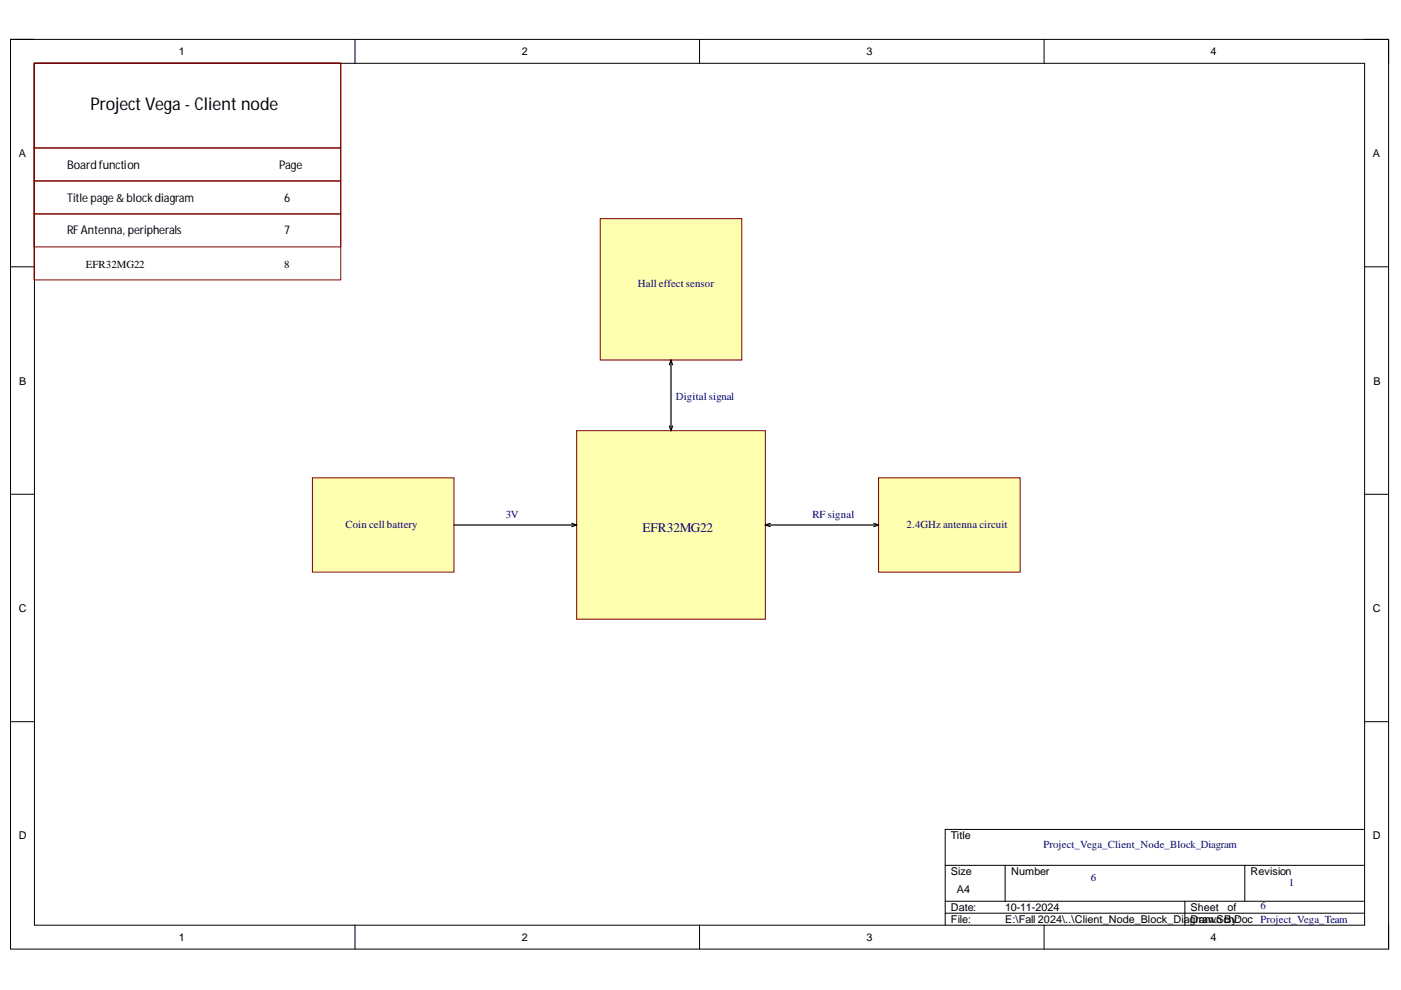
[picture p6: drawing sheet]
<svg xmlns="http://www.w3.org/2000/svg" width="297mm" height="210mm" viewBox="0 0 297 210" stroke-linecap="round" stroke-linejoin="round" font-family="sans-serif">
<path d="M2.2 8.4h292.2v192.8h-292.2z" fill="none" stroke="#000" stroke-width=".21"/>
<path d="M7.3 13.4h282v182.8h-282z" fill-rule="evenodd" fill="#fff"/>
<g fill="none" stroke="#000" stroke-width=".21">
<path d="M2.2 8.3h5.1M7.3 13.4h282v182.8h-282zM75.3 8.3v5.1M148.3 8.3v5.1M221.4 8.4v5M289.3 8.4h5.1v5M2.2 56.6h5.1M289.3 56.6h5.1M2.2 104.8h5.1M289.3 104.8h5.1M2.2 153h5.1M289.3 153h5.1"/>
<path d="M289.3 175.9h-88.9v20.3M75.3 196.2v5M148.3 196.2v5M200.4 183.5h88.9M200.4 191.1h88.9M200.4 193.6h88.9M213.1 183.5v7.6M221.4 196.2v5M251.2 191.1v5.1M263.9 183.5v7.6M294.4 196.2v5"/>
</g>
<path d="M7.2 13.4h65v45.9h-65zM7.2 13.4h65v18h-65zM7.2 31.4h65v7h-65zM7.2 38.4h65v7h-65zM7.2 45.4h65v7h-65z" fill="none" stroke="#800000" stroke-width=".21"/>
<path d="M122.3 91.3h40v40h-40z" fill-rule="evenodd" fill="#ffffb0"/>
<path d="M122.3 91.3h40v40h-40z" fill="none" stroke="#800000" stroke-width=".21"/>
<path d="M127.3 46.4h30v29.9h-30z" fill-rule="evenodd" fill="#ffffb0"/>
<path d="M127.3 46.4h30v29.9h-30z" fill="none" stroke="#800000" stroke-width=".21"/>
<path d="M186.3 101.3h30v20h-30z" fill-rule="evenodd" fill="#ffffb0"/>
<path d="M186.3 101.3h30v20h-30z" fill="none" stroke="#800000" stroke-width=".21"/>
<path d="M66.2 101.3h30.1v20h-30.1z" fill-rule="evenodd" fill="#ffffb0"/>
<path d="M66.2 101.3h30.1v20h-30.1z" fill="none" stroke="#800000" stroke-width=".21"/>
<g fill="none" stroke="#000" stroke-width=".25">
<path d="M142.3 76.3v15M142.3 76.3l-.4 1M142.3 76.3l.3 1M141.9 90.3l.4 1M142.6 90.3l-.3 1M96.3 111.3h26M121.2 111l1.1 .3M122.3 111.3l-1.1 .3M162.3 111.3h24M162.3 111.3l1 .3M163.3 111l-1 .3M185.3 111l1 .3"/>
<path d="M186.3 111.3l-1 .4"/>
</g>
<text font-size="3.7" x="19.2" y="23.4">Project Vega - Client node</text>
<text font-size="2.8" fill="#000080" x="136.2" y="112.7">EFR32MG22</text>
<g font-size="2.5">
<text x="14.2" y="35.7">Boardfunction</text>
<text x="59.2" y="35.7">Page</text>
<text x="14.2" y="42.7">Title page&amp; blockdiagram</text>
<text x="60.2" y="42.7">6</text>
<text x="14.2" y="49.7">RF Antenna, peripherals</text>
<text x="60.2" y="49.7">7</text>
</g>
<g font-size="2.3">
<text x="37.9" y="11.7">1</text>
<text x="110.6" y="11.7">2</text>
<text x="183.7" y="11.7">3</text>
<text x="256.7" y="11.7">4</text>
<text x="4" y="33.3">A</text>
<text x="291.1" y="33.3">A</text>
<text x="18.2" y="56.9">EFR32MG22</text>
<text x="60.2" y="56.9">8</text>
<text x="4.1" y="81.5">B</text>
<text x="291.2" y="81.5">B</text>
<text x="4" y="129.7">C</text>
<text x="291.1" y="129.7">C</text>
<text x="4" y="177.9">D</text>
<text x="201.6" y="177.9">Title</text>
<text x="291.1" y="177.9">D</text>
<text x="201.6" y="185.5">Size</text>
<text x="214.4" y="185.5">Number</text>
<text x="265.1" y="185.5">Revision</text>
<text x="202.9" y="189.3">A4</text>
<text x="201.6" y="193.1">Date:</text>
<text x="201.6" y="195.7">File:</text>
<text x="213.1" y="193.1">10-11-2024</text>
<text x="213.1" y="195.7">E:\Fall 2024\..\Client_Node_Block_Diagram.SchDoc</text>
<text x="252.4" y="193.1">Sheet</text>
<text x="252.4" y="195.7">Drawn By:</text>
<text x="260.2" y="193.1">of</text>
<text x="37.9" y="199.5">1</text>
<text x="110.6" y="199.5">2</text>
<text x="183.7" y="199.5">3</text>
<text x="256.7" y="199.5">4</text>
</g>
<g font-size="2.3" fill="#000080">
<text x="135.2" y="60.8">Hall effect sensor</text>
<text x="143.3" y="84.8">Digital signal</text>
<text x="73.2" y="111.9">Coin cell battery</text>
<text x="107.2" y="109.8">3V</text>
<text x="172.3" y="109.8">RF signal</text>
<text x="192.2" y="111.9">2.4GHz antenna circuit</text>
<text x="221.2" y="179.8">Project_Vega_Client_Node_Block_Diagram</text>
<text x="231.3" y="186.8">6</text>
<text x="273.2" y="187.8">1</text>
<text x="267.2" y="195.7">Project_Vega_Team</text>
<text x="267.2" y="192.8">6</text>
</g>
</svg>
